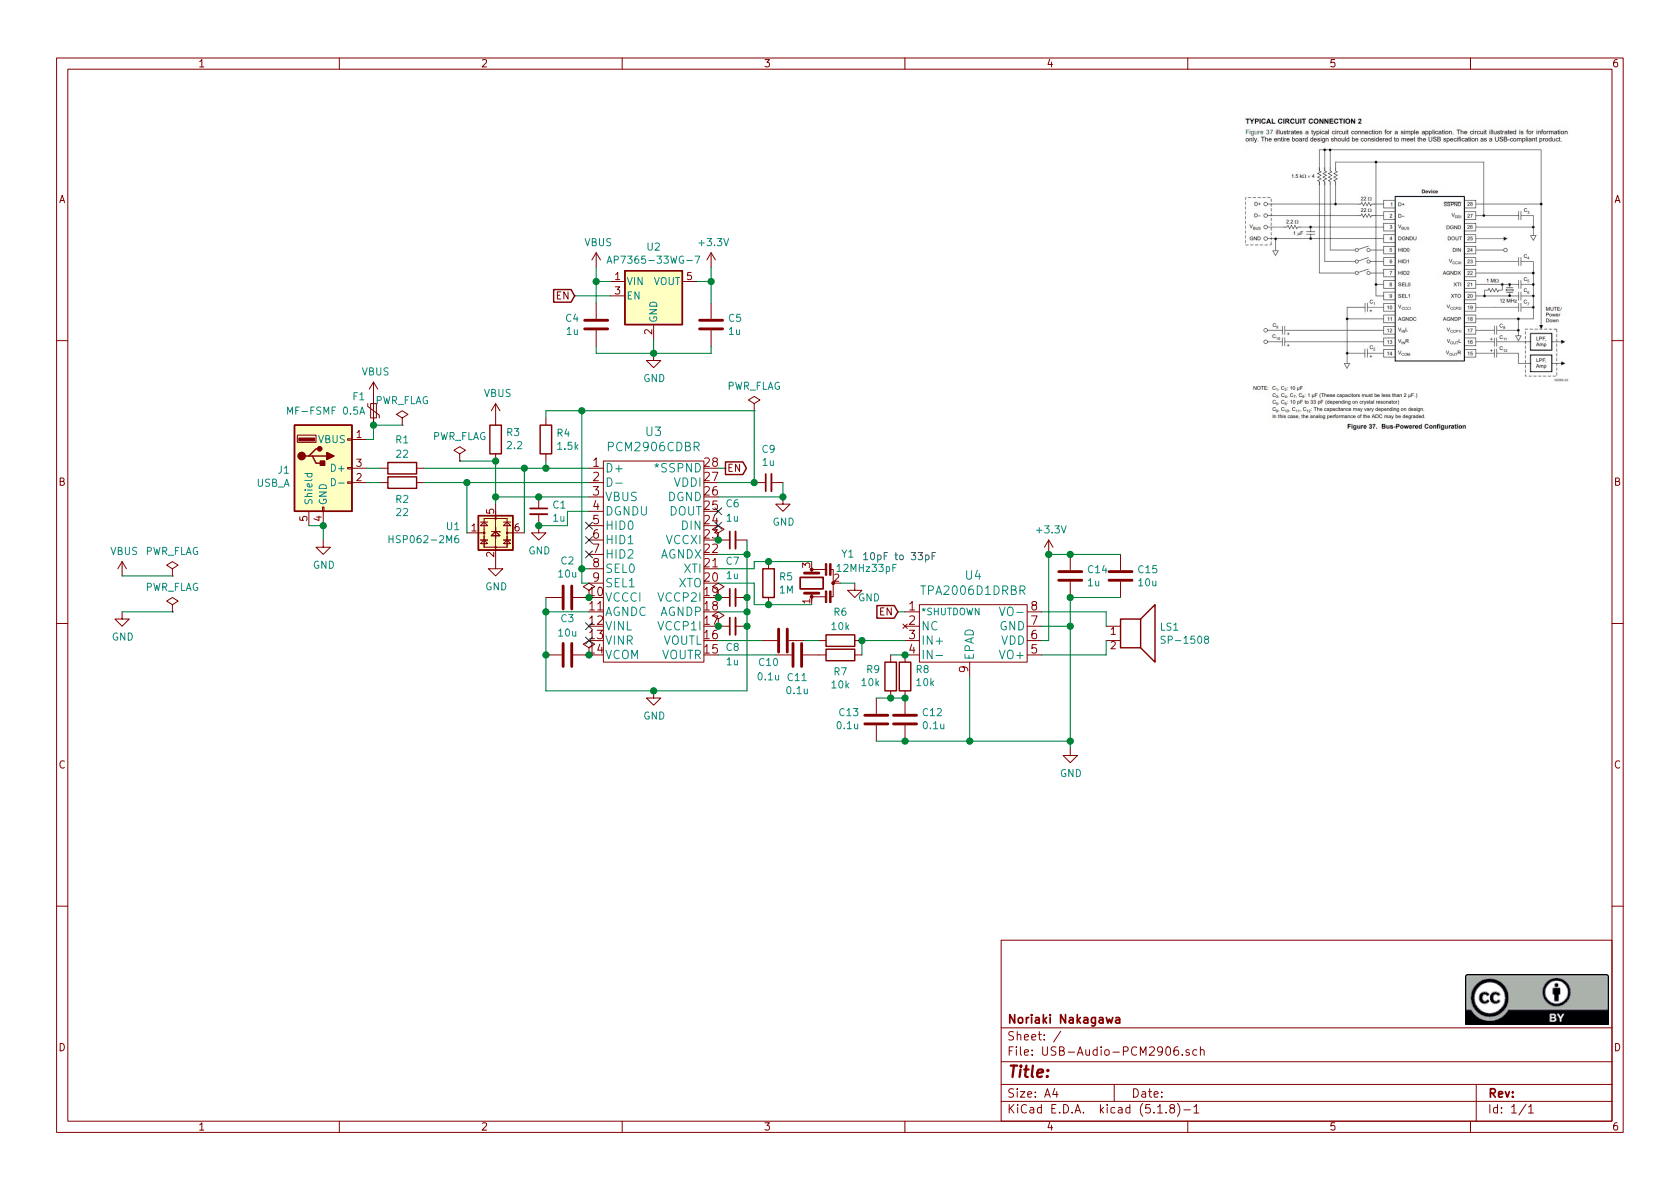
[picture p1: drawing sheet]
EESchema Schematic File Version 4
EELAYER 30 0
EELAYER END
$Descr A4 11693 8268
encoding utf-8
Sheet 1 1
Title ""
Date ""
Rev ""
Comp "Noriaki Nakagawa"
Comment1 ""
Comment2 ""
Comment3 ""
Comment4 ""
$EndDescr
$Comp
L PCM2906CDBR:PCM2906CDBR U3
U 1 1
P 4550 3900
F 0 "U3" H 4550 4807 60  0000 C CNN
F 1 "PCM2906CDBR" H 4550 4701 60  0000 C CNN
F 2 "PCM2906CDBR:PCM2906CDBR" H 4550 3150 60  0001 C CNN
F 3 "https://www.tij.co.jp/jp/lit/ds/symlink/pcm2906c.pdf?ts=1610260226446&ref_url=https%253A%252F%252Fwww.tij.co.jp%252Fproduct%252Fjp%252FPCM2906C" H 4550 4701 60  0001 C CNN
F 4 "PCM2906CDBR" H 4550 3900 50  0001 C CNN "型番"
F 5 "https://www.digikey.jp/product-detail/ja/texas-instruments/PCM2906CDBR/296-PCM2906CDBRCT-ND/4341331" H 4550 3900 50  0001 C CNN "order_URL"
	1    4550 3900
	1    0    0    -1  
$EndComp
$Comp
L Connector:USB_A J1
U 1 1
P 2250 3250
F 0 "J1" H 2021 3239 50  0000 R CNN
F 1 "USB_A" H 2021 3148 50  0000 R CNN
F 2 "UP2-AH-1-TH:UP2-AH-1-TH" H 2400 3200 50  0001 C CNN
F 3 " ~" H 2400 3200 50  0001 C CNN
F 4 "UP2-AH-1-TH" H 2250 3250 50  0001 C CNN "型番"
F 5 "https://www.digikey.jp/product-detail/ja/cui-devices/UP2-AH-1-TH/102-3996-ND/6187911" H 2250 3250 50  0001 C CNN "order_URL"
	1    2250 3250
	1    0    0    -1  
$EndComp
$Comp
L Device:R R5
U 1 1
P 5350 4050
F 0 "R5" H 5420 4096 50  0000 L CNN
F 1 "1M" H 5420 4005 50  0000 L CNN
F 2 "Resistors_SMD:R_0603" V 5280 4050 50  0001 C CNN
F 3 "~" H 5350 4050 50  0001 C CNN
F 4 "https://www.digikey.jp/product-detail/ja/koa-speer-electronics-inc/RN73H1JTTD1004B25/2019-RN73H1JTTD1004B25CT-ND/10707052" H 5350 4050 50  0001 C CNN "order_URL"
F 5 "RN73H1JTTD1004B25" H 5350 4050 50  0001 C CNN "型番"
	1    5350 4050
	1    0    0    -1  
$EndComp
Wire Wire Line
	5250 4200 5350 4200
$Comp
L power:GND #PWR011
U 1 1
P 5950 4050
F 0 "#PWR011" H 5950 3800 50  0001 C CNN
F 1 "GND" H 6050 3950 50  0000 C CNN
F 2 "" H 5950 4050 50  0001 C CNN
F 3 "" H 5950 4050 50  0001 C CNN
	1    5950 4050
	1    0    0    -1  
$EndComp
Wire Wire Line
	5850 4050 5950 4050
Connection ~ 5350 3900
Wire Wire Line
	5350 3900 5250 3900
Connection ~ 5350 4200
$Comp
L Device:R R6
U 1 1
P 5850 4450
F 0 "R6" V 5650 4450 50  0000 C CNN
F 1 "10k" V 5750 4450 50  0000 C CNN
F 2 "Resistors_SMD:R_0603" V 5780 4450 50  0001 C CNN
F 3 "~" H 5850 4450 50  0001 C CNN
F 4 "CRG0603F10K/10" V 5850 4450 50  0001 C CNN "型番"
F 5 "https://www.digikey.jp/product-detail/ja/te-connectivity-passive-product/CRG0603F10K-10/A121523CT-ND/5246510" V 5850 4450 50  0001 C CNN "order_URL"
	1    5850 4450
	0    1    1    0   
$EndComp
$Comp
L power:VBUS #PWR02
U 1 1
P 2600 2750
F 0 "#PWR02" H 2600 2600 50  0001 C CNN
F 1 "VBUS" H 2615 2923 50  0000 C CNN
F 2 "" H 2600 2750 50  0001 C CNN
F 3 "" H 2600 2750 50  0001 C CNN
	1    2600 2750
	1    0    0    -1  
$EndComp
Wire Wire Line
	2650 3250 2550 3250
Wire Wire Line
	2550 3350 2650 3350
$Comp
L power:GND #PWR01
U 1 1
P 2250 3750
F 0 "#PWR01" H 2250 3500 50  0001 C CNN
F 1 "GND" H 2255 3577 50  0000 C CNN
F 2 "" H 2250 3750 50  0001 C CNN
F 3 "" H 2250 3750 50  0001 C CNN
	1    2250 3750
	1    0    0    -1  
$EndComp
Wire Wire Line
	2250 3750 2250 3650
Wire Wire Line
	2250 3650 2150 3650
$Comp
L Device:R R4
U 1 1
P 3800 3050
F 0 "R4" H 3870 3096 50  0000 L CNN
F 1 "1.5k" H 3870 3005 50  0000 L CNN
F 2 "Resistors_SMD:R_0603" V 3730 3050 50  0001 C CNN
F 3 "~" H 3800 3050 50  0001 C CNN
F 4 "https://www.digikey.jp/product-detail/ja/yageo/RC0603FR-071K5L/311-1-50KHRCT-ND/729811" H 3800 3050 50  0001 C CNN "order_URL"
F 5 "RC0603FR-071K5L" H 3800 3050 50  0001 C CNN "型番"
	1    3800 3050
	1    0    0    -1  
$EndComp
Wire Wire Line
	3800 3250 3800 3200
Wire Wire Line
	3800 3250 4100 3250
Wire Wire Line
	3800 2850 3800 2900
$Comp
L Regulator_Linear:AP2112K-3.3 U2
U 1 1
P 4550 2050
F 0 "U2" H 4550 2392 50  0000 C CNN
F 1 "AP7365-33WG-7" H 4550 2301 50  0000 C CNN
F 2 "AP7365-33WG-7:SOT-753" H 4550 2375 50  0001 C CNN
F 3 "https://www.diodes.com/assets/Datasheets/products_inactive_data/AP7365.pdf" H 4550 2150 50  0001 C CNN
F 4 "AP7365-33WG-7" H 4550 2050 50  0001 C CNN "型番"
F 5 "https://www.digikey.jp/product-detail/ja/diodes-incorporated/AP7365-33WG-7/AP7365-33WG-7DICT-ND/5267107" H 4550 2050 50  0001 C CNN "order_URL"
	1    4550 2050
	1    0    0    -1  
$EndComp
Wire Wire Line
	4150 1950 4250 1950
Wire Wire Line
	4850 1950 4950 1950
$Comp
L power:GND #PWR07
U 1 1
P 4550 2450
F 0 "#PWR07" H 4550 2200 50  0001 C CNN
F 1 "GND" H 4555 2277 50  0000 C CNN
F 2 "" H 4550 2450 50  0001 C CNN
F 3 "" H 4550 2450 50  0001 C CNN
	1    4550 2450
	1    0    0    -1  
$EndComp
Wire Wire Line
	4550 2350 4550 2450
Connection ~ 4550 2450
Wire Wire Line
	4550 2450 4950 2450
$Comp
L power:VBUS #PWR06
U 1 1
P 4150 1850
F 0 "#PWR06" H 4150 1700 50  0001 C CNN
F 1 "VBUS" H 4165 2023 50  0000 C CNN
F 2 "" H 4150 1850 50  0001 C CNN
F 3 "" H 4150 1850 50  0001 C CNN
	1    4150 1850
	1    0    0    -1  
$EndComp
Wire Wire Line
	4950 1850 4950 1950
Connection ~ 4950 1950
Wire Wire Line
	4150 1850 4150 1950
$Comp
L power:VBUS #PWR04
U 1 1
P 3450 2900
F 0 "#PWR04" H 3450 2750 50  0001 C CNN
F 1 "VBUS" H 3465 3073 50  0000 C CNN
F 2 "" H 3450 2900 50  0001 C CNN
F 3 "" H 3450 2900 50  0001 C CNN
	1    3450 2900
	1    0    0    -1  
$EndComp
$Comp
L power:GND #PWR08
U 1 1
P 4550 4800
F 0 "#PWR08" H 4550 4550 50  0001 C CNN
F 1 "GND" H 4555 4627 50  0000 C CNN
F 2 "" H 4550 4800 50  0001 C CNN
F 3 "" H 4550 4800 50  0001 C CNN
	1    4550 4800
	1    0    0    -1  
$EndComp
Wire Wire Line
	6000 4450 6000 4550
$Comp
L power:GND #PWR013
U 1 1
P 7450 5200
F 0 "#PWR013" H 7450 4950 50  0001 C CNN
F 1 "GND" H 7455 5027 50  0000 C CNN
F 2 "" H 7450 5200 50  0001 C CNN
F 3 "" H 7450 5200 50  0001 C CNN
	1    7450 5200
	1    0    0    -1  
$EndComp
Wire Wire Line
	5600 4450 5700 4450
Connection ~ 6000 4450
Wire Wire Line
	5000 4250 5200 4250
Wire Wire Line
	5200 4800 4550 4800
Connection ~ 5200 4250
Wire Wire Line
	5000 3950 5250 3950
Wire Wire Line
	5000 4050 5250 4050
Wire Wire Line
	5250 3900 5250 3950
Wire Wire Line
	5250 4050 5250 4200
Text GLabel 5050 3250 2    50   Output ~ 0
EN
Text GLabel 4000 2050 0    50   Input ~ 0
EN
Connection ~ 4150 1950
Wire Wire Line
	4150 2400 4150 2450
Wire Wire Line
	4150 2450 4550 2450
Wire Wire Line
	4950 1950 4950 2100
Wire Wire Line
	4950 2400 4950 2450
Wire Wire Line
	5000 3250 5050 3250
Wire Wire Line
	3800 2850 4050 2850
Wire Wire Line
	5000 3350 5250 3350
Wire Wire Line
	4100 3950 4050 3950
Connection ~ 4050 2850
Wire Wire Line
	4050 2850 5250 2850
Wire Wire Line
	4100 4050 4050 4050
Wire Wire Line
	4050 4050 4050 3950
Connection ~ 4050 3950
Wire Wire Line
	4550 4800 3800 4800
Connection ~ 4550 4800
Wire Wire Line
	3800 4150 3800 4250
NoConn ~ 4100 4450
NoConn ~ 4100 4350
Wire Wire Line
	4100 4250 3800 4250
Connection ~ 3800 4250
NoConn ~ 5000 3550
NoConn ~ 5000 3650
$Comp
L TPA2006D1DRBR:TPA2006D1DRBR U4
U 1 1
P 6800 4400
F 0 "U4" H 6775 4807 60  0000 C CNN
F 1 "TPA2006D1DRBR" H 6775 4701 60  0000 C CNN
F 2 "TPA2006D1DRBR:TPA2006D1DRBR" H 6750 4640 60  0001 C CNN
F 3 "https://www.ti.com.cn/cn/lit/ds/slos498b/slos498b.pdf?ts=1610270673262&ref_url=https%253A%252F%252Fwww.google.com%252F" H 6775 4701 60  0001 C CNN
F 4 "https://www.digikey.jp/product-detail/ja/texas-instruments/TPA2006D1DRBR/296-20783-1-ND/1204643" H 6800 4400 50  0001 C CNN "order_URL"
F 5 "TPA2006D1DRBR" H 6800 4400 50  0001 C CNN "型番"
	1    6800 4400
	1    0    0    -1  
$EndComp
$Comp
L Device:C C15
U 1 1
P 7800 4000
F 0 "C15" H 7915 4046 50  0000 L CNN
F 1 "10u" H 7915 3955 50  0000 L CNN
F 2 "Capacitors_SMD:C_0603" H 7838 3850 50  0001 C CNN
F 3 "~" H 7800 4000 50  0001 C CNN
F 4 "CL10A106MQ8NNNC" H 7800 4000 50  0001 C CNN "型番"
F 5 "https://www.digikey.jp/product-detail/ja/samsung-electro-mechanics/CL10A106MQ8NNNC/1276-1119-1-ND/3889205" H 7800 4000 50  0001 C CNN "order_URL"
	1    7800 4000
	1    0    0    -1  
$EndComp
$Comp
L Device:C C14
U 1 1
P 7450 4000
F 0 "C14" H 7565 4046 50  0000 L CNN
F 1 "1u" H 7565 3955 50  0000 L CNN
F 2 "Capacitors_SMD:C_0603" H 7488 3850 50  0001 C CNN
F 3 "~" H 7450 4000 50  0001 C CNN
F 4 "CL10A105KO8NNNC" H 7450 4000 50  0001 C CNN "型番"
F 5 "" H 7450 4000 50  0001 C CNN "order_url"
F 6 "https://www.digikey.jp/product-detail/ja/samsung-electro-mechanics/CL10A105KO8NNNC/1276-1034-1-ND/3889120" H 7450 4000 50  0001 C CNN "order_URL"
	1    7450 4000
	1    0    0    -1  
$EndComp
Connection ~ 7450 5150
Wire Wire Line
	7450 5150 7450 5200
Wire Wire Line
	7450 4150 7450 4350
Wire Wire Line
	7250 4350 7450 4350
Wire Wire Line
	7250 4450 7300 4450
Wire Wire Line
	7300 4450 7300 3850
Wire Wire Line
	7250 4250 7700 4250
Wire Wire Line
	7700 4250 7700 4350
Wire Wire Line
	7250 4550 7700 4550
Wire Wire Line
	7700 4550 7700 4450
Text GLabel 6250 4250 0    50   Input ~ 0
EN
Wire Wire Line
	6250 4250 6300 4250
Wire Wire Line
	6000 4450 6300 4450
$Comp
L Device:Speaker LS1
U 1 1
P 7900 4350
F 0 "LS1" H 8070 4346 50  0000 L CNN
F 1 "SP-1508" H 8070 4255 50  0000 L CNN
F 2 "SP-1508:SP-1508" H 7900 4150 50  0001 C CNN
F 3 "https://www.soberton.com/wp-content/uploads/2018/07/SP-1508-7-July-2018.pdf" H 7890 4300 50  0001 C CNN
F 4 "SP-1508" H 7900 4350 50  0001 C CNN "型番"
F 5 "https://www.digikey.jp/product-detail/ja/soberton-inc/SP-1508/433-1135-ND/6099109" H 7900 4350 50  0001 C CNN "order_URL"
	1    7900 4350
	1    0    0    -1  
$EndComp
$Comp
L Device:C C12
U 1 1
P 6300 5000
F 0 "C12" H 6185 4954 50  0000 R CNN
F 1 "0.1u" H 6185 5045 50  0000 R CNN
F 2 "Capacitors_SMD:C_0603" H 6338 4850 50  0001 C CNN
F 3 "~" H 6300 5000 50  0001 C CNN
F 4 "CGA3E2X7R1E104K080AA" H 6300 5000 50  0001 C CNN "型番"
F 5 "" H 6300 5000 50  0001 C CNN "order_url"
F 6 "https://www.digikey.jp/product-detail/ja/tdk-corporation/CGA3E2X7R1E104K080AA/445-5667-1-ND/2443707" H 6300 5000 50  0001 C CNN "order_URL"
	1    6300 5000
	-1   0    0    1   
$EndComp
Wire Wire Line
	6300 5150 6750 5150
Wire Wire Line
	6750 4700 6750 5150
Connection ~ 6750 5150
Wire Wire Line
	6750 5150 7450 5150
Wire Wire Line
	7450 4350 7450 5150
Connection ~ 7450 4350
Wire Wire Line
	4050 3950 4050 2850
NoConn ~ 4100 3650
NoConn ~ 4100 3750
NoConn ~ 4100 3850
$Comp
L Device:R R3
U 1 1
P 3450 3050
F 0 "R3" H 3380 3004 50  0000 R CNN
F 1 "2.2" H 3380 3095 50  0000 R CNN
F 2 "Resistors_SMD:R_0603" V 3380 3050 50  0001 C CNN
F 3 "~" H 3450 3050 50  0001 C CNN
F 4 "https://www.digikey.jp/product-detail/ja/yageo/RC0603FR-7W2R2L/13-RC0603FR-7W2R2LDKR-ND/12699065" H 3450 3050 50  0001 C CNN "order_URL"
F 5 "RC0603FR-7W2R2L" H 3450 3050 50  0001 C CNN "型番"
	1    3450 3050
	-1   0    0    1   
$EndComp
$Comp
L power:GND #PWR05
U 1 1
P 3750 3650
F 0 "#PWR05" H 3750 3400 50  0001 C CNN
F 1 "GND" H 3755 3477 50  0000 C CNN
F 2 "" H 3750 3650 50  0001 C CNN
F 3 "" H 3750 3650 50  0001 C CNN
	1    3750 3650
	1    0    0    -1  
$EndComp
Wire Wire Line
	4100 3550 3950 3550
Wire Wire Line
	3950 3550 3950 3650
Wire Wire Line
	7300 3850 7450 3850
Connection ~ 7450 3850
Connection ~ 7450 4150
Wire Wire Line
	5200 3750 5200 3850
Wire Wire Line
	5000 3850 5200 3850
Connection ~ 5200 3850
$Comp
L Device:Resonator Y1
U 1 1
P 5650 4050
F 0 "Y1" V 5850 3750 50  0000 L CNN
F 1 "12MHz33pF" V 5750 3450 50  0000 L CNN
F 2 "CSTNE12M0G550000R0:CSTNE12M0G550000R0" H 5625 4050 50  0001 C CNN
F 3 "https://www.murata.com/en/products/productdata/8801162067998/SPEC-CSTNE12M0G550000R0.pdf" H 5625 4050 50  0001 C CNN
F 4 "CSTNE12M0G550000R0" V 5650 4050 50  0001 C CNN "型番"
F 5 "https://www.digikey.jp/product-detail/ja/murata-electronics/CSTNE12M0G550000R0/490-17943-1-ND/8747751" V 5650 4050 50  0001 C CNN "order_URL"
	1    5650 4050
	0    -1   -1   0   
$EndComp
Wire Wire Line
	5000 4450 5300 4450
Wire Wire Line
	5000 4550 5400 4550
$Comp
L Device:Polyfuse_Small F1
U 1 1
P 2600 2850
F 0 "F1" H 2450 2950 50  0000 L CNN
F 1 " MF-FSMF 0.5A" H 1950 2850 50  0000 L CNN
F 2 "Resistors_SMD:R_0603" H 2650 2650 50  0001 L CNN
F 3 "https://www.bourns.com/docs/Product-Datasheets/mffsmf.pdf" H 2600 2850 50  0001 C CNN
F 4 "MF-FSMF050X-2" H 2600 2850 50  0001 C CNN "型番"
F 5 "https://www.digikey.jp/product-detail/ja/0/MF-FSMF050X-2CT-ND" H 2600 2850 50  0001 C CNN "order_URL"
	1    2600 2850
	1    0    0    -1  
$EndComp
Connection ~ 3800 3250
$Comp
L Device:R R1
U 1 1
P 2800 3250
F 0 "R1" V 2600 3250 50  0000 C CNN
F 1 "22" V 2700 3250 50  0000 C CNN
F 2 "Resistors_SMD:R_0603" V 2730 3250 50  0001 C CNN
F 3 "~" H 2800 3250 50  0001 C CNN
F 4 "https://www.digikey.jp/product-detail/ja/yageo/RC0603FR-0722RL/311-22-0HRCT-ND/730002" H 2800 3250 50  0001 C CNN "order_URL"
F 5 "RC0603FR-0722RL" H 2800 3250 50  0001 C CNN "型番"
	1    2800 3250
	0    1    1    0   
$EndComp
$Comp
L Device:R R2
U 1 1
P 2800 3350
F 0 "R2" V 2915 3350 50  0000 C CNN
F 1 "22" V 3006 3350 50  0000 C CNN
F 2 "Resistors_SMD:R_0603" V 2730 3350 50  0001 C CNN
F 3 "~" H 2800 3350 50  0001 C CNN
F 4 "https://www.digikey.jp/product-detail/ja/yageo/RC0603FR-0722RL/311-22-0HRCT-ND/730002" H 2800 3350 50  0001 C CNN "order_URL"
F 5 "RC0603FR-0722RL" H 2800 3350 50  0001 C CNN "型番"
	1    2800 3350
	0    1    1    0   
$EndComp
Text Notes 6000 3900 0    50   ~ 0
10pF to 33pF
Wire Wire Line
	5350 3900 5650 3900
Wire Wire Line
	5350 4200 5650 4200
$Comp
L Power_Protection:NUP2202 U1
U 1 1
P 3450 3700
F 0 "U1" H 3207 3746 50  0000 R CNN
F 1 "HSP062-2M6" H 3207 3655 50  0000 R CNN
F 2 "HSP062-2M6:HSP062-2M6" H 3530 3775 50  0001 C CNN
F 3 "https://www.st.com/content/ccc/resource/technical/document/datasheet/90/b8/52/a8/c1/74/40/7f/DM00047941.pdf/files/DM00047941.pdf/jcr:content/translations/en.DM00047941.pdf" H 3530 3775 50  0001 C CNN
F 4 "HSP062-2M6" H 3450 3700 50  0001 C CNN "型番"
F 5 "https://www.digikey.jp/product-detail/ja/stmicroelectronics/HSP062-2M6/497-12962-1-ND/3194680" H 3450 3700 50  0001 C CNN "order_URL"
	1    3450 3700
	1    0    0    -1  
$EndComp
Connection ~ 2250 3650
$Comp
L power:GND #PWR03
U 1 1
P 3450 3900
F 0 "#PWR03" H 3450 3650 50  0001 C CNN
F 1 "GND" H 3455 3727 50  0000 C CNN
F 2 "" H 3450 3900 50  0001 C CNN
F 3 "" H 3450 3900 50  0001 C CNN
	1    3450 3900
	1    0    0    -1  
$EndComp
Wire Wire Line
	3650 3700 3650 3250
Wire Wire Line
	3250 3350 3250 3700
Wire Wire Line
	3250 3350 4100 3350
Wire Wire Line
	3650 3250 3800 3250
Wire Wire Line
	3450 3450 3450 3500
Connection ~ 3450 3450
Wire Wire Line
	3450 3200 3450 3450
Wire Wire Line
	2950 3250 3650 3250
Connection ~ 3650 3250
Wire Wire Line
	3250 3350 2950 3350
Connection ~ 3250 3350
$Comp
L power:GND #PWR010
U 1 1
P 5450 3450
F 0 "#PWR010" H 5450 3200 50  0001 C CNN
F 1 "GND" H 5455 3277 50  0000 C CNN
F 2 "" H 5450 3450 50  0001 C CNN
F 3 "" H 5450 3450 50  0001 C CNN
	1    5450 3450
	1    0    0    -1  
$EndComp
$Comp
L Device:C_Small C9
U 1 1
P 5350 3350
F 0 "C9" V 5579 3350 50  0000 C CNN
F 1 "1u" V 5488 3350 50  0000 C CNN
F 2 "Capacitors_SMD:C_0603" H 5350 3350 50  0001 C CNN
F 3 "~" H 5350 3350 50  0001 C CNN
F 4 "CL10A105KO8NNNC" V 5350 3350 50  0001 C CNN "型番"
F 5 "https://www.digikey.jp/product-detail/ja/samsung-electro-mechanics/CL10A105KO8NNNC/1276-1034-1-ND/3889120" V 5350 3350 50  0001 C CNN "order_URL"
	1    5350 3350
	0    -1   -1   0   
$EndComp
Connection ~ 5250 3350
Wire Wire Line
	5250 2850 5250 3350
Wire Wire Line
	5000 3450 5450 3450
Wire Wire Line
	5450 3350 5450 3450
Connection ~ 5450 3450
Wire Wire Line
	7450 3850 7800 3850
Wire Wire Line
	7450 4150 7800 4150
$Comp
L power:PWR_FLAG #FLG0101
U 1 1
P 2800 2950
F 0 "#FLG0101" H 2800 3025 50  0001 C CNN
F 1 "PWR_FLAG" H 2800 3123 50  0000 C CNN
F 2 "" H 2800 2950 50  0001 C CNN
F 3 "~" H 2800 2950 50  0001 C CNN
	1    2800 2950
	1    0    0    -1  
$EndComp
Wire Wire Line
	2550 3050 2600 3050
Wire Wire Line
	2600 2950 2600 3050
Wire Wire Line
	2600 2950 2800 2950
Connection ~ 2600 2950
$Comp
L power:GND #PWR0101
U 1 1
P 850 4250
F 0 "#PWR0101" H 850 4000 50  0001 C CNN
F 1 "GND" H 855 4077 50  0000 C CNN
F 2 "" H 850 4250 50  0001 C CNN
F 3 "" H 850 4250 50  0001 C CNN
	1    850  4250
	1    0    0    -1  
$EndComp
$Comp
L power:VBUS #PWR0103
U 1 1
P 850 4000
F 0 "#PWR0103" H 850 3850 50  0001 C CNN
F 1 "VBUS" H 865 4173 50  0000 C CNN
F 2 "" H 850 4000 50  0001 C CNN
F 3 "" H 850 4000 50  0001 C CNN
	1    850  4000
	1    0    0    -1  
$EndComp
$Comp
L power:PWR_FLAG #FLG0104
U 1 1
P 1200 4000
F 0 "#FLG0104" H 1200 4075 50  0001 C CNN
F 1 "PWR_FLAG" H 1200 4173 50  0000 C CNN
F 2 "" H 1200 4000 50  0001 C CNN
F 3 "~" H 1200 4000 50  0001 C CNN
	1    1200 4000
	1    0    0    -1  
$EndComp
Wire Wire Line
	850  4000 1200 4000
Wire Wire Line
	1200 4250 850  4250
$Comp
L power:PWR_FLAG #FLG0105
U 1 1
P 5250 2850
F 0 "#FLG0105" H 5250 2925 50  0001 C CNN
F 1 "PWR_FLAG" H 5250 3023 50  0000 C CNN
F 2 "" H 5250 2850 50  0001 C CNN
F 3 "~" H 5250 2850 50  0001 C CNN
	1    5250 2850
	1    0    0    -1  
$EndComp
$Comp
L power:PWR_FLAG #FLG0106
U 1 1
P 3200 3200
F 0 "#FLG0106" H 3200 3275 50  0001 C CNN
F 1 "PWR_FLAG" H 3200 3373 50  0000 C CNN
F 2 "" H 3200 3200 50  0001 C CNN
F 3 "~" H 3200 3200 50  0001 C CNN
	1    3200 3200
	1    0    0    -1  
$EndComp
Wire Wire Line
	3200 3200 3450 3200
Connection ~ 3450 3200
$Comp
L power:PWR_FLAG #FLG0107
U 1 1
P 4100 4150
F 0 "#FLG0107" H 4100 4225 50  0001 C CNN
F 1 "PWR_FLAG" H 4100 4323 50  0001 C CNN
F 2 "" H 4100 4150 50  0001 C CNN
F 3 "~" H 4100 4150 50  0001 C CNN
	1    4100 4150
	1    0    0    -1  
$EndComp
$Comp
L power:PWR_FLAG #FLG0108
U 1 1
P 4100 4550
F 0 "#FLG0108" H 4100 4625 50  0001 C CNN
F 1 "PWR_FLAG" H 4100 4723 50  0001 C CNN
F 2 "" H 4100 4550 50  0001 C CNN
F 3 "~" H 4100 4550 50  0001 C CNN
	1    4100 4550
	1    0    0    -1  
$EndComp
$Comp
L power:PWR_FLAG #FLG0109
U 1 1
P 5000 4350
F 0 "#FLG0109" H 5000 4425 50  0001 C CNN
F 1 "PWR_FLAG" H 5000 4523 50  0001 C CNN
F 2 "" H 5000 4350 50  0001 C CNN
F 3 "~" H 5000 4350 50  0001 C CNN
	1    5000 4350
	1    0    0    -1  
$EndComp
$Comp
L power:PWR_FLAG #FLG0110
U 1 1
P 5000 4150
F 0 "#FLG0110" H 5000 4225 50  0001 C CNN
F 1 "PWR_FLAG" H 5000 4323 50  0001 C CNN
F 2 "" H 5000 4150 50  0001 C CNN
F 3 "~" H 5000 4150 50  0001 C CNN
	1    5000 4150
	1    0    0    -1  
$EndComp
$Comp
L power:PWR_FLAG #FLG0111
U 1 1
P 5000 3750
F 0 "#FLG0111" H 5000 3825 50  0001 C CNN
F 1 "PWR_FLAG" H 5000 3923 50  0001 C CNN
F 2 "" H 5000 3750 50  0001 C CNN
F 3 "~" H 5000 3750 50  0001 C CNN
	1    5000 3750
	1    0    0    -1  
$EndComp
$Comp
L power:PWR_FLAG #FLG0102
U 1 1
P 1200 4250
F 0 "#FLG0102" H 1200 4325 50  0001 C CNN
F 1 "PWR_FLAG" H 1200 4423 50  0000 C CNN
F 2 "" H 1200 4250 50  0001 C CNN
F 3 "~" H 1200 4250 50  0001 C CNN
	1    1200 4250
	1    0    0    -1  
$EndComp
$Comp
L power:+3.3V #PWR0102
U 1 1
P 7300 3850
F 0 "#PWR0102" H 7300 3700 50  0001 C CNN
F 1 "+3.3V" H 7315 4023 50  0000 C CNN
F 2 "" H 7300 3850 50  0001 C CNN
F 3 "" H 7300 3850 50  0001 C CNN
	1    7300 3850
	1    0    0    -1  
$EndComp
Connection ~ 7300 3850
$Comp
L power:+3.3V #PWR0104
U 1 1
P 4950 1850
F 0 "#PWR0104" H 4950 1700 50  0001 C CNN
F 1 "+3.3V" H 4965 2023 50  0000 C CNN
F 2 "" H 4950 1850 50  0001 C CNN
F 3 "" H 4950 1850 50  0001 C CNN
	1    4950 1850
	1    0    0    -1  
$EndComp
$Comp
L Device:R R7
U 1 1
P 5850 4550
F 0 "R7" V 5965 4550 50  0000 C CNN
F 1 "10k" V 6056 4550 50  0000 C CNN
F 2 "Resistors_SMD:R_0603" V 5780 4550 50  0001 C CNN
F 3 "~" H 5850 4550 50  0001 C CNN
F 4 "CRG0603F10K/10" V 5850 4550 50  0001 C CNN "型番"
F 5 "https://www.digikey.jp/product-detail/ja/te-connectivity-passive-product/CRG0603F10K-10/A121523CT-ND/5246510" V 5850 4550 50  0001 C CNN "order_URL"
	1    5850 4550
	0    1    1    0   
$EndComp
$Comp
L Device:R R8
U 1 1
P 6300 4700
F 0 "R8" H 6230 4654 50  0000 R CNN
F 1 "10k" H 6230 4745 50  0000 R CNN
F 2 "Resistors_SMD:R_0603" V 6230 4700 50  0001 C CNN
F 3 "~" H 6300 4700 50  0001 C CNN
F 4 "CRG0603F10K/10" V 6300 4700 50  0001 C CNN "型番"
F 5 "https://www.digikey.jp/product-detail/ja/te-connectivity-passive-product/CRG0603F10K-10/A121523CT-ND/5246510" V 6300 4700 50  0001 C CNN "order_URL"
	1    6300 4700
	-1   0    0    1   
$EndComp
$Comp
L Device:C C10
U 1 1
P 5450 4450
F 0 "C10" V 5600 4350 50  0000 C CNN
F 1 "0.1u" V 5700 4350 50  0000 C CNN
F 2 "Capacitors_SMD:C_0603" H 5488 4300 50  0001 C CNN
F 3 "~" H 5450 4450 50  0001 C CNN
F 4 "CGA3E2X7R1E104K080AA" H 5450 4450 50  0001 C CNN "型番"
F 5 "" H 5450 4450 50  0001 C CNN "order_url"
F 6 "https://www.digikey.jp/product-detail/ja/tdk-corporation/CGA3E2X7R1E104K080AA/445-5667-1-ND/2443707" H 5450 4450 50  0001 C CNN "order_URL"
	1    5450 4450
	0    1    1    0   
$EndComp
$Comp
L Device:C C11
U 1 1
P 5550 4550
F 0 "C11" V 5390 4550 50  0000 C CNN
F 1 "0.1u" V 5299 4550 50  0000 C CNN
F 2 "Capacitors_SMD:C_0603" H 5588 4400 50  0001 C CNN
F 3 "~" H 5550 4550 50  0001 C CNN
F 4 "CGA3E2X7R1E104K080AA" H 5550 4550 50  0001 C CNN "型番"
F 5 "" H 5550 4550 50  0001 C CNN "order_url"
F 6 "https://www.digikey.jp/product-detail/ja/tdk-corporation/CGA3E2X7R1E104K080AA/445-5667-1-ND/2443707" H 5550 4550 50  0001 C CNN "order_URL"
	1    5550 4550
	0    -1   -1   0   
$EndComp
$Comp
L Device:C C5
U 1 1
P 4950 2250
F 0 "C5" H 5065 2296 50  0000 L CNN
F 1 "1u" H 5065 2205 50  0000 L CNN
F 2 "Capacitors_SMD:C_0603" H 4988 2100 50  0001 C CNN
F 3 "~" H 4950 2250 50  0001 C CNN
F 4 "CL10A105KO8NNNC" H 4950 2250 50  0001 C CNN "型番"
F 5 "" H 4950 2250 50  0001 C CNN "order_url"
F 6 "https://www.digikey.jp/product-detail/ja/samsung-electro-mechanics/CL10A105KO8NNNC/1276-1034-1-ND/3889120" H 4950 2250 50  0001 C CNN "order_URL"
	1    4950 2250
	1    0    0    -1  
$EndComp
Wire Wire Line
	4000 2050 4250 2050
Wire Wire Line
	4150 1950 4150 2100
$Comp
L Device:C C4
U 1 1
P 4150 2250
F 0 "C4" H 4035 2296 50  0000 R CNN
F 1 "1u" H 4035 2205 50  0000 R CNN
F 2 "Capacitors_SMD:C_0603" H 4188 2100 50  0001 C CNN
F 3 "~" H 4150 2250 50  0001 C CNN
F 4 "CL10A105KO8NNNC" H 4150 2250 50  0001 C CNN "型番"
F 5 "" H 4150 2250 50  0001 C CNN "order_url"
F 6 "https://www.digikey.jp/product-detail/ja/samsung-electro-mechanics/CL10A105KO8NNNC/1276-1034-1-ND/3889120" H 4150 2250 50  0001 C CNN "order_URL"
	1    4150 2250
	1    0    0    -1  
$EndComp
$Comp
L Device:C C2
U 1 1
P 3950 4150
F 0 "C2" V 4202 4150 50  0000 C CNN
F 1 "10u" V 4111 4150 50  0000 C CNN
F 2 "Capacitors_SMD:C_0603" H 3988 4000 50  0001 C CNN
F 3 "~" H 3950 4150 50  0001 C CNN
F 4 "CL10A106MQ8NNNC" H 3950 4150 50  0001 C CNN "型番"
F 5 "https://www.digikey.jp/product-detail/ja/samsung-electro-mechanics/CL10A106MQ8NNNC/1276-1119-1-ND/3889205" H 3950 4150 50  0001 C CNN "order_URL"
	1    3950 4150
	0    -1   -1   0   
$EndComp
Connection ~ 4100 4150
$Comp
L Device:C C3
U 1 1
P 3950 4550
F 0 "C3" V 4200 4550 50  0000 C CNN
F 1 "10u" V 4100 4550 50  0000 C CNN
F 2 "Capacitors_SMD:C_0603" H 3988 4400 50  0001 C CNN
F 3 "~" H 3950 4550 50  0001 C CNN
F 4 "CL10A106MQ8NNNC" H 3950 4550 50  0001 C CNN "型番"
F 5 "https://www.digikey.jp/product-detail/ja/samsung-electro-mechanics/CL10A106MQ8NNNC/1276-1119-1-ND/3889205" H 3950 4550 50  0001 C CNN "order_URL"
	1    3950 4550
	0    -1   -1   0   
$EndComp
Wire Wire Line
	3800 4250 3800 4550
Connection ~ 3800 4550
Wire Wire Line
	3800 4550 3800 4800
Connection ~ 4100 4550
$Comp
L Device:C_Small C1
U 1 1
P 3750 3550
F 0 "C1" H 3842 3596 50  0000 L CNN
F 1 "1u" H 3842 3505 50  0000 L CNN
F 2 "Capacitors_SMD:C_0603" H 3750 3550 50  0001 C CNN
F 3 "~" H 3750 3550 50  0001 C CNN
F 4 "CL10A105KO8NNNC" V 3750 3550 50  0001 C CNN "型番"
F 5 "https://www.digikey.jp/product-detail/ja/samsung-electro-mechanics/CL10A105KO8NNNC/1276-1034-1-ND/3889120" V 3750 3550 50  0001 C CNN "order_URL"
	1    3750 3550
	1    0    0    -1  
$EndComp
Wire Wire Line
	3450 3450 3750 3450
Connection ~ 3750 3450
Connection ~ 3750 3650
Wire Wire Line
	3750 3650 3950 3650
Wire Wire Line
	3750 3450 4100 3450
$Comp
L Device:C_Small C6
U 1 1
P 5100 3750
F 0 "C6" V 5350 3750 50  0000 C CNN
F 1 "1u" V 5250 3750 50  0000 C CNN
F 2 "Capacitors_SMD:C_0603" H 5100 3750 50  0001 C CNN
F 3 "~" H 5100 3750 50  0001 C CNN
F 4 "CL10A105KO8NNNC" V 5100 3750 50  0001 C CNN "型番"
F 5 "https://www.digikey.jp/product-detail/ja/samsung-electro-mechanics/CL10A105KO8NNNC/1276-1034-1-ND/3889120" V 5100 3750 50  0001 C CNN "order_URL"
	1    5100 3750
	0    -1   -1   0   
$EndComp
Connection ~ 5000 3750
Wire Wire Line
	5200 3850 5200 4150
$Comp
L Device:C_Small C7
U 1 1
P 5100 4150
F 0 "C7" V 5350 4150 50  0000 C CNN
F 1 "1u" V 5250 4150 50  0000 C CNN
F 2 "Capacitors_SMD:C_0603" H 5100 4150 50  0001 C CNN
F 3 "~" H 5100 4150 50  0001 C CNN
F 4 "CL10A105KO8NNNC" V 5100 4150 50  0001 C CNN "型番"
F 5 "https://www.digikey.jp/product-detail/ja/samsung-electro-mechanics/CL10A105KO8NNNC/1276-1034-1-ND/3889120" V 5100 4150 50  0001 C CNN "order_URL"
	1    5100 4150
	0    -1   -1   0   
$EndComp
Connection ~ 5000 4150
Connection ~ 5200 4150
Wire Wire Line
	5200 4150 5200 4250
Wire Wire Line
	5200 4250 5200 4350
$Comp
L Device:C_Small C8
U 1 1
P 5100 4350
F 0 "C8" V 4950 4350 50  0000 C CNN
F 1 "1u" V 4850 4350 50  0000 C CNN
F 2 "Capacitors_SMD:C_0603" H 5100 4350 50  0001 C CNN
F 3 "~" H 5100 4350 50  0001 C CNN
F 4 "CL10A105KO8NNNC" V 5100 4350 50  0001 C CNN "型番"
F 5 "https://www.digikey.jp/product-detail/ja/samsung-electro-mechanics/CL10A105KO8NNNC/1276-1034-1-ND/3889120" V 5100 4350 50  0001 C CNN "order_URL"
	1    5100 4350
	0    -1   -1   0   
$EndComp
Connection ~ 5200 4350
Wire Wire Line
	5200 4350 5200 4800
Connection ~ 5000 4350
$Comp
L Device:C C13
U 1 1
P 6100 5000
F 0 "C13" H 6215 4954 50  0000 L CNN
F 1 "0.1u" H 6215 5045 50  0000 L CNN
F 2 "Capacitors_SMD:C_0603" H 6138 4850 50  0001 C CNN
F 3 "~" H 6100 5000 50  0001 C CNN
F 4 "CGA3E2X7R1E104K080AA" H 6100 5000 50  0001 C CNN "型番"
F 5 "" H 6100 5000 50  0001 C CNN "order_url"
F 6 "https://www.digikey.jp/product-detail/ja/tdk-corporation/CGA3E2X7R1E104K080AA/445-5667-1-ND/2443707" H 6100 5000 50  0001 C CNN "order_URL"
	1    6100 5000
	-1   0    0    1   
$EndComp
Wire Wire Line
	6100 4850 6200 4850
Wire Wire Line
	6300 5150 6100 5150
Connection ~ 6300 5150
$Comp
L Device:R R9
U 1 1
P 6200 4700
F 0 "R9" H 6270 4654 50  0000 L CNN
F 1 "10k" H 6270 4745 50  0000 L CNN
F 2 "Resistors_SMD:R_0603" V 6130 4700 50  0001 C CNN
F 3 "~" H 6200 4700 50  0001 C CNN
F 4 "CRG0603F10K/10" V 6200 4700 50  0001 C CNN "型番"
F 5 "https://www.digikey.jp/product-detail/ja/te-connectivity-passive-product/CRG0603F10K-10/A121523CT-ND/5246510" V 6200 4700 50  0001 C CNN "order_URL"
	1    6200 4700
	-1   0    0    1   
$EndComp
Connection ~ 6200 4850
Wire Wire Line
	6200 4850 6300 4850
Connection ~ 6300 4850
Wire Wire Line
	6300 4550 6200 4550
Connection ~ 6300 4550
$EndSCHEMATC
